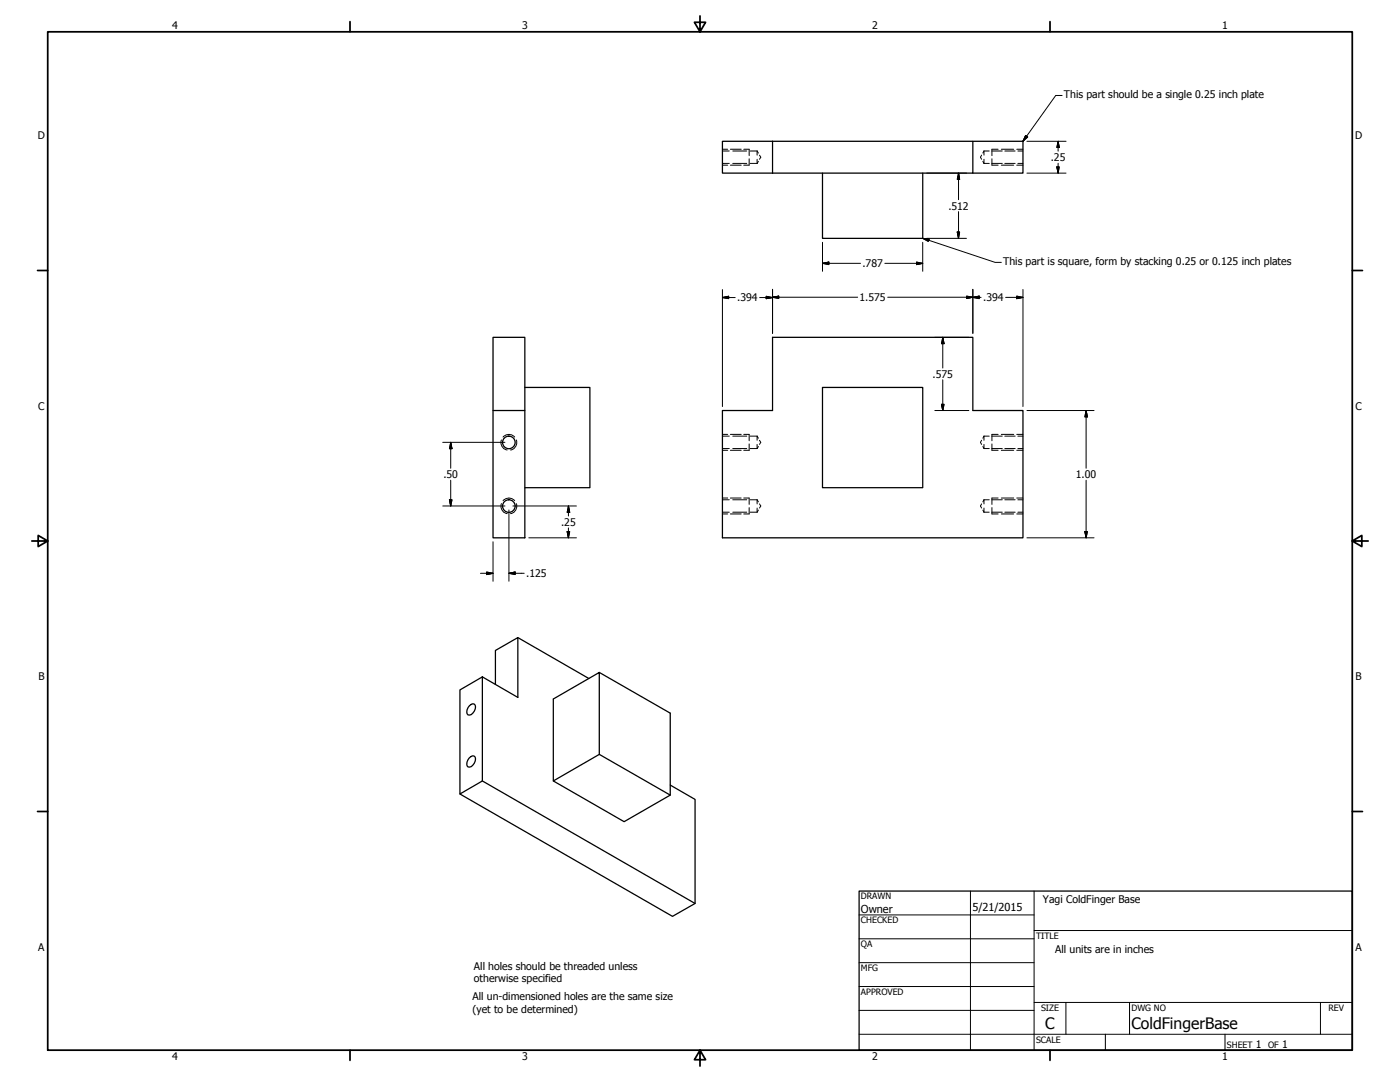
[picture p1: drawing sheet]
<svg xmlns="http://www.w3.org/2000/svg" width="559mm" height="432mm" viewBox="0 0 559 432" stroke-linecap="round" stroke-linejoin="round" font-family="sans-serif">
<!-- layer: Hidden (ANSI) -->
<g fill="none" stroke="#000" stroke-width=".4">
<path d="M299 59.6v2.5M395.9 59.6v2.5M288.4 60.3h2.7M288.4 65.2h2.7M292.5 60.3h5.6M292.5 65.2h5.6M299 63.4v2.5M299.4 60.3h2.8M299.4 65.2h2.8M302.2 60.3v1.6M302.2 63.6v1.6M302.2 60.3l.5 .8"/>
<path d="M302.7 64.4l-.5 .8M303.1 61.9l.6 .8-.6 .9M391.8 61.9l-.4 .8 .4 .9M392.3 64.4l.4 .8M392.7 60.3v1.6M392.7 63.6v1.6M392.7 60.3h2.1M392.7 65.2h2.1M392.7 60.3l-.4 .8M395.9 60.3h4.1M395.9 65.2h4.1M395.9 63.4v2.5"/>
<path d="M401.1 60.3h4.1M401.1 65.2h4.1M406.3 60.3h2M406.3 65.2h2M288.4 174.1h2.7M288.4 179h2.7M292.5 174.1h5.6M292.5 179h5.6M299 173.4v2.5M299 177.2v2.5M299.4 174.1h2.8M299.4 179h2.8"/>
<path d="M302.2 174.1v1.6M302.2 177.4v1.6M302.2 174.1l.5 .8M302.7 178.2l-.5 .8M303.1 175.7l.6 .8-.6 .9M391.8 175.7l-.4 .8 .4 .9M392.3 178.2l.4 .8M392.7 174.1h2.1M392.7 179h2.1M392.7 174.1v1.6M392.7 177.4v1.6M392.7 174.1l-.4 .8"/>
<path d="M395.9 174.1h4.1M395.9 179h4.1M395.9 173.4v2.5M395.9 177.2v2.5M401.1 174.1h4.1M401.1 179h4.1M406.3 174.1h2M406.3 179h2M288.4 199.5h2.7M292.5 199.5h5.6M299 198.8v2.5M299.4 199.5h2.8"/>
<path d="M302.2 199.5v1.6M302.2 199.5l.5 .8M392.7 199.5h2.1M392.7 199.5v1.6M392.7 199.5l-.4 .8M395.9 199.5h4.1M395.9 198.8v2.5M401.1 199.5h4.1M406.3 199.5h2M288.4 204.4h2.7M292.5 204.4h5.6M299 202.6v2.5"/>
<path d="M299.4 204.4h2.8M302.2 202.8v1.6M302.7 203.6l-.5 .8M303.1 201.1l.6 .8-.6 .9M391.8 201.1l-.4 .8 .4 .9M392.3 203.6l.4 .8M392.7 204.4h2.1M392.7 202.8v1.6M395.9 204.4h4.1M395.9 202.6v2.5M401.1 204.4h4.1M406.3 204.4h2"/>
</g>
<!-- layer: Hidden Narrow (ANSI) -->
<g fill="none" stroke="#000" stroke-width=".4">
<path d="M288.4 59.6h2M291.5 59.6h4.3M296.9 59.6h2.1M395.9 59.6h2.5M399.7 59.6h4.9M405.8 59.6h2.5M288.4 65.9h2M291.5 65.9h4.3M296.9 65.9h2.1M395.9 65.9h2.5M399.7 65.9h4.9M405.8 65.9h2.5"/>
<path d="M200.2 175.6a2.97 2.97 0 0 0 2.2 4M200.8 174.4a3 3 0 0 1 4.6 0M206.1 175.6a2.97 2.97 0 0 1-2.3 4M288.4 173.4h2M288.4 179.7h2M291.5 173.4h4.3M291.5 179.7h4.3M296.9 173.4h2.1M296.9 179.7h2.1M395.9 173.4h2.5M395.9 179.7h2.5M399.7 173.4h4.9"/>
<path d="M399.7 179.7h4.9M405.8 173.4h2.5M405.8 179.7h2.5M200.8 199.8a3 3 0 0 1 4.6 0M288.4 198.8h2M291.5 198.8h4.3M296.9 198.8h2.1M395.9 198.8h2.5M399.7 198.8h4.9M405.8 198.8h2.5M200.2 201a2.97 2.97 0 0 0 2.2 4M206.1 201a2.97 2.97 0 0 1-2.3 4"/>
<path d="M288.4 205.1h2M291.5 205.1h4.3M296.9 205.1h2.1M395.9 205.1h2.5M399.7 205.1h4.9M405.8 205.1h2.5"/>
</g>
<!-- layer: Visible (ANSI) -->
<g fill="none" stroke="#000" stroke-width=".51">
<path d="M308.4 56.4h79.9v12.7h-79.9M308.4 56.4h-20v12.7h20M308.4 56.4v12.7M388.3 56.4h20v12.7h-20M328.3 69.1v26h40v-26M196.8 134.6h12.7v80h-12.7zM308.4 134.6h79.9v29.2h20v50.8h-119.9v-50.8h20zM209.5 154.6h26v40h-26M328.3 154.6h40v40h-40zM196.8 163.8h12.7M206.7 254.4l28.3 16.4M192.5 270.1l-8.9 5.2v41.6l8.9-5.2v-41.6l14.2 8.2v-23.9l-9 5.2v13.5"/>
<path d="M239.2 268.4l28.3 16.2v32.7l-18.4 10.6-28.2-16.2M187.4 281.6l1.3-.7 .6 .1a2.89 2.89 0 0 1-2.5 4.3 2.55 2.55 0 0 1 .6-3.7zM187.4 302.4l1.3-.8 .6 .2a2.89 2.89 0 0 1-2.5 4.3 2.55 2.55 0 0 1 .6-3.7zM192.5 311.7l84.9 48.9M239.2 301.1v-32.7l-18.3 10.6v32.7l18.3-10.6 28.3 16.2M267.5 313.3l9.9 5.7v41.6l-9 5.1-84.8-48.8"/>
<circle cx="203.1" cy="176.6" r="2.51"/>
<circle cx="203.1" cy="202" r="2.51"/>
</g>
<!-- layer: Border (ANSI) -->
<g fill="none" stroke="#000" stroke-width=".7">
<path d="M19 12.7h520.8v406.4h-520.8zM139.7 8.6v4.1M279.4 6.3v6.4l-2.2-3.8h4.4l-2.2 3.8M419.1 8.6v4.1M15 107.9h4M539.8 107.9h4M12.7 215.9h6.3l-3.8-2.2v4.4l3.8-2.2M539.8 215.9l3.8 2.2v-4.4l-3.8 2.2h6.3M15 323.8h4M539.8 323.8h4M139.7 419.1v4.1M279.4 419.1l2.2 3.8h-4.4l2.2-3.8v6.3"/>
<path d="M419.1 419.1v4.1"/>
</g>
<!-- layer: Title (ANSI) -->
<g fill="none" stroke="#000" stroke-width=".4">
<path d="M387.3 355.6v63.5M412.7 355.6v63.5M342.9 365.1h69.8M342.9 374.6h69.8M412.7 371.3h127.1M342.9 384.2h69.8M342.9 393.7h69.8M342.9 412.7h196.9M342.9 403.2h69.8M412.7 400h127.1M425.4 400v12.7M441.2 412.7v6.4"/>
<path d="M450.8 400v12.7M488.9 412.7v6.4M527 400v12.7"/>
</g>
<path d="M342.9 355.6h196.9v63.5h-196.9z" fill="none" stroke="#000" stroke-width=".51"/>
<!-- layer: Dimension (ANSI) -->
<g fill="none" stroke="#000" stroke-width=".4">
<path d="M409.9 56.4h15.6M422.3 56.4l.5 2.5h-1zM422.3 56.4v3.9M369.9 69.1h15.9M382.6 69.1l.4 2.5h-.9zM382.6 69.1v10.6M409.9 69.1h15.6M421.8 66.6h1l-.5 2.5zM422.3 65.2v3.9M328.3 96.7v11.6M368.3 96.7v11.6M369.9 95.1h15.9"/>
<path d="M382.1 92.6h.9l-.4 2.5zM382.6 84.5v10.6M288.4 118.7l2.4-.5v1zM288.4 118.7h5M288.4 115.6v46.6M303.2 118.7h5.2M305.8 118.2l2.6 .5-2.6 .5zM308.4 118.6l2.4-.4v.9zM308.4 118.6h33.9M308.4 115.4v17.6M328.3 105.1l2.5-.5v1zM328.3 105.1h15.2"/>
<path d="M353.2 105.1h15.1M354.3 118.6l37.3 .1M365.8 104.6l2.5 .5-2.5 .5zM385.8 118.2l2.5 .4-2.5 .5zM388.3 118.7l2.5-.5v1zM388.3 115.4v17.6M401.4 118.7h6.9M405.8 118.2l2.5 .5-2.5 .5zM408.3 115.5v46.7M373.1 134.6h13.6M376.3 134.6l.5 2.6h-1zM376.3 134.6v12.3"/>
<path d="M376.3 151.6v12.2M176.7 176.5h24.8M179.9 176.5l.5 2.6h-1zM179.9 176.5v10.4M373.1 163.8h13.6M375.8 161.4h1l-.5 2.4zM409.9 163.8h26.8M433.5 163.8l.5 2.6h-1zM433.5 163.8v23.1M179.4 199.5h1l-.5 2.4zM179.9 191.6v10.3M433.5 191.6v23"/>
<path d="M176.7 201.9h24.8M196.8 216.2v15.8M203.1 203.5v28.5M204.7 201.9h25.4M211.1 214.6h19M226.4 212.2h1l-.5 2.4zM226.9 201.9l.5 2.6h-1zM226.9 201.9v4M226.9 210.7v3.9M409.9 214.6h26.8M433 212.2h1l-.5 2.4zM191.8 228.8h5"/>
<path d="M194.2 228.3l2.6 .5-2.6 .5zM203.1 228.8l2.5-.5v1zM203.1 228.8h6.1"/>
</g>
<g fill="#000" stroke="#000" stroke-width=".4">
<path d="M422.3 56.4l.5 2.5zM422.3 56.4l.5 2.5h-1zM382.6 69.1l.4 2.5zM382.6 69.1l.4 2.5h-.9zM421.8 66.6l.5 2.5zM421.8 66.6h1l-.5 2.5zM382.1 92.6l.5 2.5zM382.1 92.6h.9l-.4 2.5zM288.4 118.7l2.4-.5zM288.4 118.7l2.4-.5v1zM305.8 119.2l2.6-.5zM305.8 118.2l2.6 .5-2.6 .5z"/>
<path d="M308.4 118.6l2.4-.4zM308.4 118.6l2.4-.4v.9zM328.3 105.1l2.5-.5zM328.3 105.1l2.5-.5v1zM365.8 105.6l2.5-.5zM365.8 104.6l2.5 .5-2.5 .5zM385.8 119.1l2.5-.5zM385.8 118.2l2.5 .4-2.5 .5zM388.3 118.7l2.5-.5zM388.3 118.7l2.5-.5v1zM405.8 119.2l2.5-.5zM405.8 118.2l2.5 .5-2.5 .5z"/>
<path d="M376.3 134.6l.5 2.6zM376.3 134.6l.5 2.6h-1zM179.9 176.5l.5 2.6zM179.9 176.5l.5 2.6h-1zM375.8 161.4l.5 2.4zM375.8 161.4h1l-.5 2.4zM433.5 163.8l.5 2.6zM433.5 163.8l.5 2.6h-1zM179.4 199.5l.5 2.4zM179.4 199.5h1l-.5 2.4zM226.4 212.2l.5 2.4zM226.4 212.2h1l-.5 2.4z"/>
<path d="M226.9 201.9l.5 2.6zM226.9 201.9l.5 2.6h-1zM433 212.2l.5 2.4zM433 212.2h1l-.5 2.4zM194.2 229.3l2.6-.5zM194.2 228.3l2.6 .5-2.6 .5zM203.1 228.8l2.5-.5zM203.1 228.8l2.5-.5v1z"/>
</g>
<!-- layer: Symbol (ANSI) -->
<path d="M423.9 38.1h-2.5l-13.1 18.3M409.4 54l.8 .7-1.9 1.7zM368.3 95.1l2.5 .3-.3 .9zM368.3 95.1l28.9 9.6h2.5" fill="none" stroke="#000" stroke-width=".4"/>
<path d="M409.4 54l-1.1 2.4zM409.4 54l.8 .7-1.9 1.7zM368.3 95.1l2.5 .3zM368.3 95.1l2.5 .3-.3 .9z" fill="#000" stroke="#000" stroke-width=".4"/>
<g font-size="6.3">
<text x="417.2" y="410.6">C</text>
<text x="451.6" y="410.7">ColdFingerBase</text>
</g>
<g font-size="4.4">
<text x="343.7" y="364.3">Owner</text>
<text x="388.1" y="363.7">5/21/2015</text>
</g>
<g font-size="4.2">
<text x="68.7" y="11.7">4</text>
<text x="208.4" y="11.7">3</text>
<text x="348.1" y="11.7">2</text>
<text x="487.8" y="11.7">1</text>
<text x="424.7" y="39.2">This part should be a single 0.25 inch plate</text>
<text x="15.1" y="55.5">D</text>
<text x="540.9" y="55.5">D</text>
<text x="419.4" y="64.3">.25</text>
<text x="378.5" y="83.6">.512</text>
<text x="344.2" y="106.6">.787</text>
<text x="400.4" y="105.9">This part is square, form by stacking 0.25 or 0.125 inch plates</text>
<text x="294.3" y="120.3">.394</text>
<text x="343.1" y="120.1">1.575</text>
<text x="392.4" y="120.2">.394</text>
<text x="372.2" y="150.7">.575</text>
<text x="15.2" y="163.4">C</text>
<text x="541" y="163.4">C</text>
<text x="177" y="190.8">.50</text>
<text x="429.5" y="190.8">1.00</text>
<text x="224" y="209.8">.25</text>
<text x="210.1" y="230.3">.125</text>
<text x="15.3" y="271.4">B</text>
<text x="541.1" y="271.4">B</text>
<text x="416.3" y="360.5">Yagi ColdFinger Base</text>
<text x="15.2" y="379.3">A</text>
<text x="421.1" y="380.4">All units are in inches</text>
<text x="541" y="379.3">A</text>
<text x="189.2" y="386.9">All holes should be threaded unless</text>
<text x="189.2" y="391.9">otherwise specified</text>
<text x="188.6" y="399.2">All un-dimensioned holes are the same size</text>
<text x="188.6" y="404.2">(yet to be determined)</text>
<text x="501.3" y="418.3">1</text>
<text x="511.8" y="418.3">1</text>
<text x="68.7" y="423.2">4</text>
<text x="208.4" y="423.2">3</text>
<text x="348.1" y="423.2">2</text>
<text x="487.8" y="423.2">1</text>
</g>
<g font-size="3.5">
<text x="343.7" y="358.9">DRAWN</text>
<text x="343.7" y="368.5">CHECKED</text>
<text x="413.5" y="374.6">TITLE</text>
<text x="343.7" y="378">QA</text>
<text x="343.7" y="387.5">MFG</text>
<text x="343.7" y="397.1">APPROVED</text>
<text x="415.5" y="403.4">SIZE</text>
<text x="451.6" y="403.4">DWG NO</text>
<text x="530.3" y="403.4">REV</text>
<text x="413.5" y="416.1">SCALE</text>
<text x="489.7" y="418.3">SHEET</text>
<text x="506.2" y="418.3">OF</text>
</g>
</svg>
